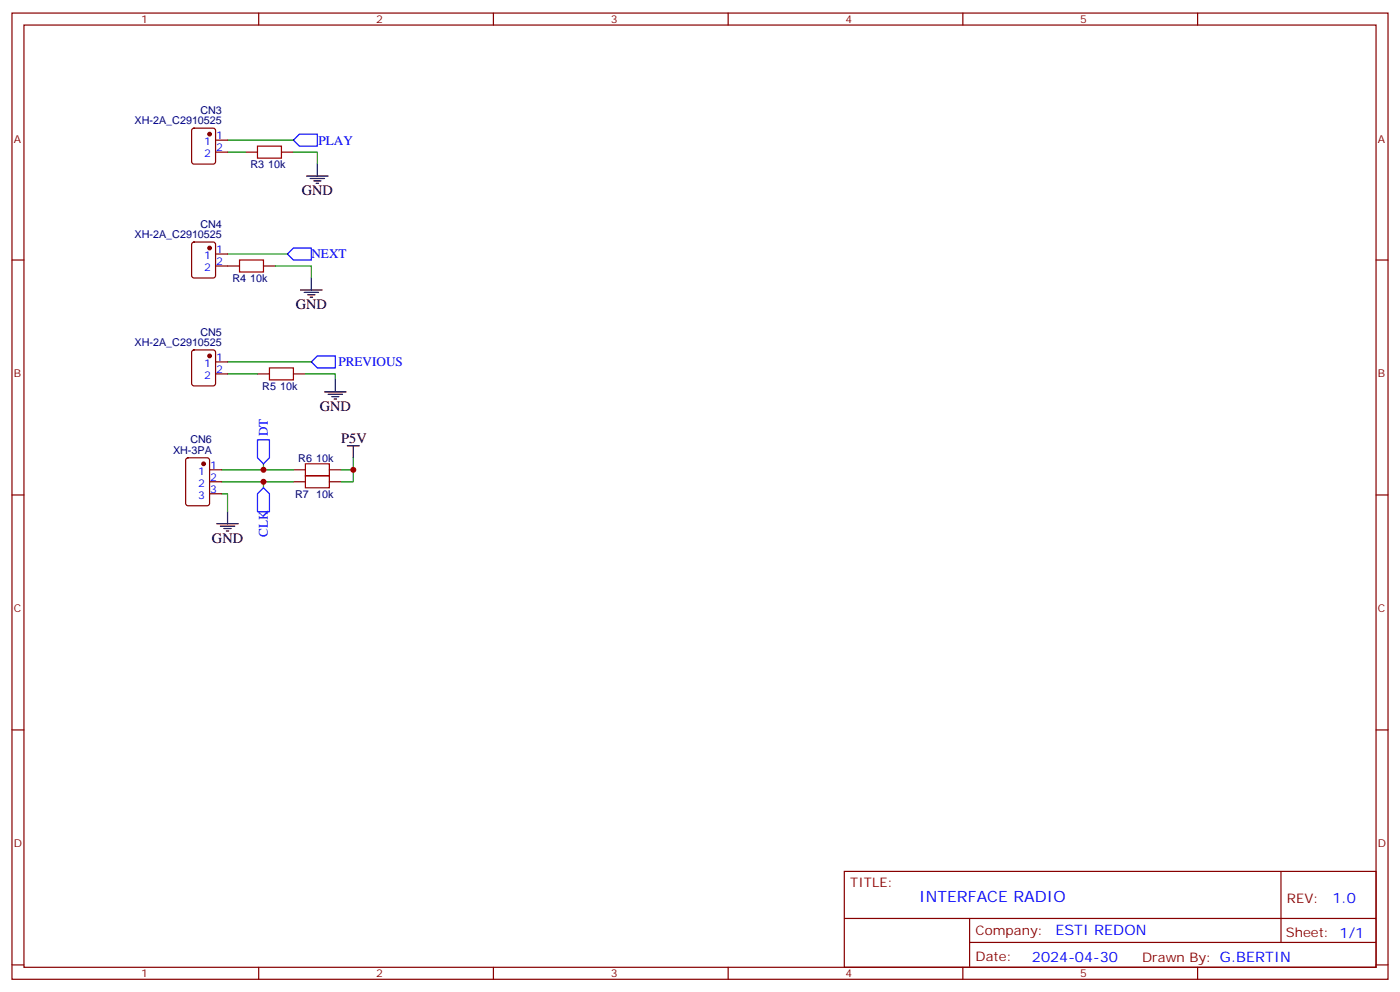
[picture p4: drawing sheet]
<svg xmlns="http://www.w3.org/2000/svg" width="412mm" height="292mm" viewBox="0 0 412 292" stroke-linecap="round" stroke-linejoin="round" font-family="sans-serif">
<path d="M75.8 43h7.1v3.5h-7.1zM70.6 76.5h7v3.5h-7zM79.4 108.3h7v3.5h-7zM90 136.5h7v3.5h-7zM90 140h7v3.5h-7z" fill="none" stroke="#a10000" stroke-width=".35"/>
<g fill="none" stroke="#870000" stroke-width=".35">
<path d="M3.5 3.8h405.4v284.4h-405.4zM7.1 7.4h398.2v277.3h-398.2zM76.2 3.8v3.6M145.3 3.8v3.6M214.5 3.8v3.6M283.6 3.8v3.6M352.8 3.8v3.6M56.7 37.9l.4-.2h5.7l.6 .4 .1 9.5-.5 .6-5.9 .1-.6-.5-.1-9.4zM63.5 44.8h3.5M63.5 41.2h3.5M72.3 44.8h3.5M82.9 44.8h3.5"/>
<path d="M3.5 76.5h3.6M56.7 71.4l.4-.2h5.7l.6 .5 .1 9.4-.5 .7h-5.9l-.6-.5-.1-9.4zM63.5 78.3h7.1M63.5 74.8h3.5M77.6 78.3h3.5M405.3 76.5h3.6M56.7 103.2l.4-.2h5.7l.6 .4 .1 9.5-.5 .6-5.9 .1-.6-.5-.1-9.4zM63.5 110h3.5M63.5 106.5h3.5M75.8 110h3.6M86.4 110h3.6M54.9 134.9l.5-.2h5.6l.7 .5v12.9l-.4 .7h-5.9l-.7-.4v-13z"/>
<path d="M61.7 138.3h3.6M86.4 138.3h3.6M97 138.3h3.5M3.5 145.7h3.6M61.7 141.8h3.6M61.7 145.3h3.6M86.4 141.8h3.6M97 141.8h3.5M405.3 145.7h3.6M3.5 214.8h3.6M405.3 214.8h3.6M248.7 256.4h156.6v28.3h-156.6z"/>
<path d="M377.3 256.5v20.8M248.7 270.3h156.5M285.6 277.3h119.6M285.6 270.3v14.1M3.5 284h3.6M76.2 284.7v3.5M145.3 284.7v3.5M214.5 284.7v3.5M283.6 284.7v3.5M352.8 284.7v3.5M405.3 284h3.6"/>
</g>
<g fill="none" stroke="#008700" stroke-width=".35">
<path d="M67 44.8h5.3M67 41.2h19.4M86.4 44.8h7.1v3.5M67 74.8h17.7M81.1 78.3h10.6v3.5M67 110h8.8M67 106.5h24.7M90 110h8.8v1.8M65.3 138.3h21.1M77.6 136.5v1.8M104.1 138.3v3.5h-3.6M104.1 134.7v3.6h-3.6"/>
<path d="M65.3 145.3h1.7v5.3M65.3 141.8h21.1M77.6 141.8v1.7"/>
</g>
<g fill="none" stroke="#000" stroke-width=".35">
<path d="M90.3 51.8h6.4M91.4 52.5h4.2M92.4 53.2h2.1M93.1 53.9h.7M93.5 48.3v3.5M88.5 85.3h6.4M89.6 86h4.2M90.7 86.7h2.1M91.4 87.5h.7M91.7 81.8v3.5M95.6 115.3h6.4M96.7 116h4.2"/>
<path d="M97.7 116.7h2.1M98.4 117.4h.7M98.8 111.8v3.5M102.3 131.2h3.5M104.1 131.2v3.5M63.9 154.1h6.3M64.9 154.8h4.2M66 155.5h2.1M66.7 156.2h.7M67 150.6v3.5"/>
</g>
<path d="M86.4 41.2l1.8-1.7h5.3v3.5h-5.3zM86.4 73h5.3v3.5h-5.3l-1.7-1.7zM93.5 104.7h5.3v3.6h-5.3l-1.8-1.8zM75.8 129.4h3.6v5.3l-1.8 1.8-1.8-1.8zM75.8 145.3l1.8-1.8 1.8 1.8v5.3h-3.6z" fill="none" stroke="#00f" stroke-width=".35"/>
<g fill="#870000" stroke="#870000" stroke-width=".35">
<circle cx="61.7" cy="104.7" r=".53"/>
<circle cx="61.7" cy="39.5" r=".53"/>
<circle cx="60" cy="136.5" r=".53"/>
<circle cx="61.7" cy="73" r=".53"/>
</g>
<g fill="#c00">
<circle cx="104.1" cy="138.3" r=".88"/>
<circle cx="77.6" cy="138.3" r=".88"/>
<circle cx="77.6" cy="141.8" r=".88"/>
</g>
<text font-size="4.6" fill="#00f" x="270.8" y="265.5">INTERFACE RADIO</text>
<g font-size="4.2">
<text x="88.9" y="57.5">GND</text>
<text x="87.1" y="91">GND</text>
<text x="94.2" y="121">GND</text>
<text x="100.5" y="130.5">P5V</text>
<text x="62.4" y="159.8">GND</text>
</g>
<g font-size="4.2" fill="#00f">
<text x="392.5" y="265.7">1.0</text>
<text x="310.9" y="275.3">ESTI REDON</text>
<text x="304" y="283.1">2024-04-30</text>
</g>
<g font-size="3.9" fill="#00f">
<text x="93.9" y="42.5">PLAY</text>
<text x="91.8" y="76">NEXT</text>
<text x="99.7" y="107.8">PREVIOUS</text>
<text x="78.9" y="128.4" transform="rotate(-90 78.9 128.4)">DT</text>
<text x="78.9" y="157.9" transform="rotate(-90 78.9 157.9)">CLK</text>
</g>
<g font-size="3.9" fill="#800">
<text x="250.5" y="261">TITLE:</text>
<text x="379.1" y="265.7">REV:</text>
<text x="287.4" y="275.2">Company:</text>
<text x="378.7" y="275.8">Sheet: 1/1</text>
<text x="287.4" y="282.9">Date:</text>
<text x="336.4" y="283">Drawn By: G.BERTIN</text>
</g>
<g font-size="3.2" fill="#800">
<text x="41.6" y="6.8">1</text>
<text x="110.8" y="6.8">2</text>
<text x="179.9" y="6.8">3</text>
<text x="249.1" y="6.8">4</text>
<text x="318.2" y="6.8">5</text>
<text x="4.1" y="41.9">A</text>
<text x="405.9" y="41.9">A</text>
<text x="4.1" y="111.1">B</text>
<text x="405.9" y="111.1">B</text>
<text x="4.1" y="180.2">C</text>
<text x="405.9" y="180.2">C</text>
<text x="4.1" y="249.4">D</text>
<text x="405.9" y="249.4">D</text>
<text x="41.6" y="287.7">1</text>
<text x="110.8" y="287.7">2</text>
<text x="179.9" y="287.7">3</text>
<text x="249.1" y="287.7">4</text>
<text x="318.2" y="287.7">5</text>
</g>
<g font-size="3.2" fill="#000080">
<text x="59" y="33.5">CN3</text>
<text x="39.6" y="36.6">XH-2A_C2910525</text>
<text x="73.7" y="49.5">R3</text>
<text x="79" y="49.5">10k</text>
<text x="39.6" y="70.1">XH-2A_C2910525</text>
<text x="59" y="67">CN4</text>
<text x="68.5" y="83">R4</text>
<text x="73.7" y="83">10k</text>
<text x="39.6" y="101.9">XH-2A_C2910525</text>
<text x="59" y="98.7">CN5</text>
<text x="77.3" y="114.7">R5</text>
<text x="82.5" y="114.7">10k</text>
<text x="56.1" y="130.5">CN6</text>
<text x="51" y="133.6">XH-3PA</text>
<text x="87.9" y="135.8">R6</text>
<text x="93.1" y="135.8">10k</text>
<text x="86.9" y="146.4">R7</text>
<text x="93.1" y="146.4">10k</text>
</g>
<g font-size="3.2" fill="#00f">
<text x="63.7" y="40.9">1</text>
<text x="60.2" y="42.7">1</text>
<text x="60.2" y="46.2">2</text>
<text x="63.7" y="44.4">2</text>
<text x="60.2" y="76.2">1</text>
<text x="63.7" y="74.4">1</text>
<text x="63.7" y="77.9">2</text>
<text x="60.2" y="79.7">2</text>
<text x="60.2" y="107.9">1</text>
<text x="63.7" y="106.2">1</text>
<text x="60.2" y="111.4">2</text>
<text x="63.7" y="109.7">2</text>
<text x="61.9" y="137.9">1</text>
<text x="58.4" y="139.7">1</text>
<text x="58.4" y="143.2">2</text>
<text x="61.9" y="141.4">2</text>
<text x="58.4" y="146.7">3</text>
<text x="61.9" y="145">3</text>
</g>
</svg>
